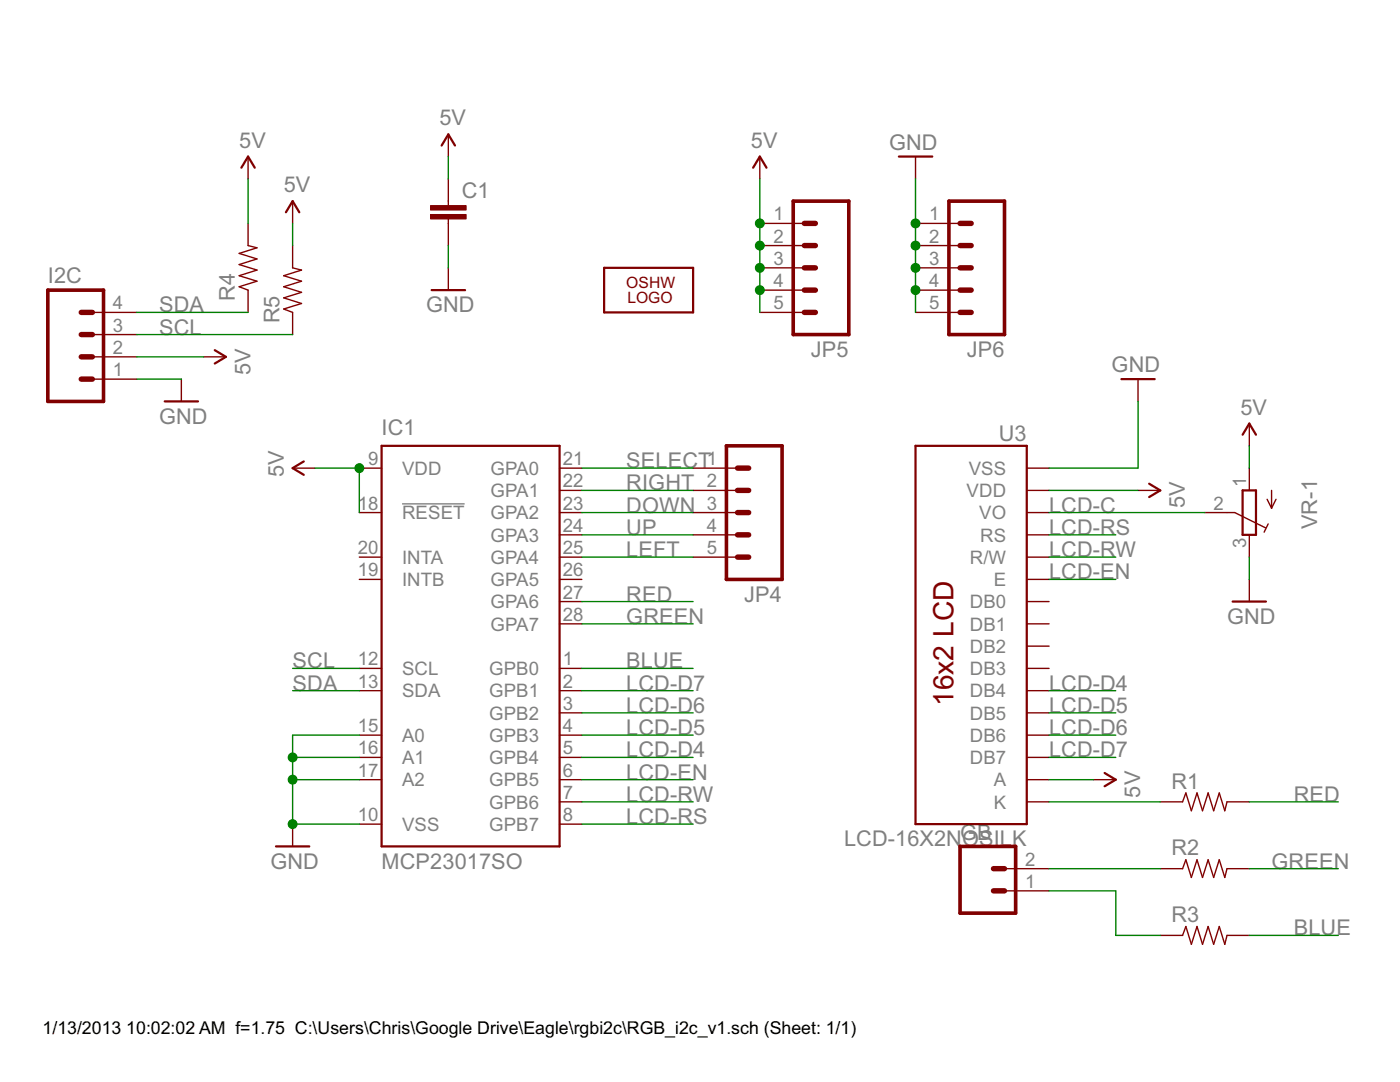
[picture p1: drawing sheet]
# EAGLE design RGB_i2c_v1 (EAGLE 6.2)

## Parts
C1  CAP0805  [0805]
GB  M02LOCK  [1X02_LOCK]
I2C  M04LOCK  [1X04_LOCK]
IC1  MCP23017SO  [SO28W]
JP4  M05LOCK  [1X05_LOCK]
JP5  M05LOCK  [1X05_LOCK]
JP6  M05LOCK  [1X05_LOCK]
LOGO2  OSHW_LOGO_10MILX0350-NT  [OSHW_10X350_NOTEXT]
R1  RESISTOR0805-RES  [0805]
R2  RESISTOR0805-RES  [0805]
R3  RESISTOR0805-RES  [0805]
R4  RESISTOR0805-RES  [0805]
R5  RESISTOR0805-RES  [0805]
U3  LCD-16X2NOSILK  [LCD-16X2_NOSILK]
VR-1  TRIMPOTTC33X  [TC33X]

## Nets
5V: C1.1 I2C.2 IC1.9(VDD) IC1.18(!RESET) JP5.1 JP5.2 JP5.3 JP5.4 JP5.5 R4.2 R5.2 U3.2(VDD) U3.15(A) VR-1.1(A)
BLUE: IC1.1(GPB0) R3.2
DOWN: IC1.23(GPA2) JP4.3
GND: C1.2 I2C.1 IC1.10(VSS) IC1.15(A0) IC1.16(A1) IC1.17(A2) JP6.1 JP6.2 JP6.3 JP6.4 JP6.5 U3.1(VSS) VR-1.3(E)
GREEN: IC1.28(GPA7) R2.2
LCD-C: U3.3(VO) VR-1.2(S)
LCD-D4: IC1.5(GPB4) U3.11(DB4)
LCD-D5: IC1.4(GPB3) U3.12(DB5)
LCD-D6: IC1.3(GPB2) U3.13(DB6)
LCD-D7: IC1.2(GPB1) U3.14(DB7)
LCD-EN: IC1.6(GPB5) U3.6(E)
LCD-RS: IC1.8(GPB7) U3.4(RS)
LCD-RW: IC1.7(GPB6) U3.5(R/W)
LEFT: IC1.25(GPA4) JP4.5
N$1: GB.2 R2.1
N$2: GB.1 R3.1
N$4: R1.1 U3.16(K)
RED: IC1.27(GPA6) R1.2
RIGHT: IC1.22(GPA1) JP4.2
SCL: I2C.3 IC1.12(SCL) R5.1
SDA: I2C.4 IC1.13(SDA) R4.1
SELECT: IC1.21(GPA0) JP4.1
UP: IC1.24(GPA3) JP4.4
Unconnected: IC1.19(INTB) IC1.20(INTA) IC1.26(GPA5) U3.7(DB0) U3.8(DB1) U3.9(DB2) U3.10(DB3)
